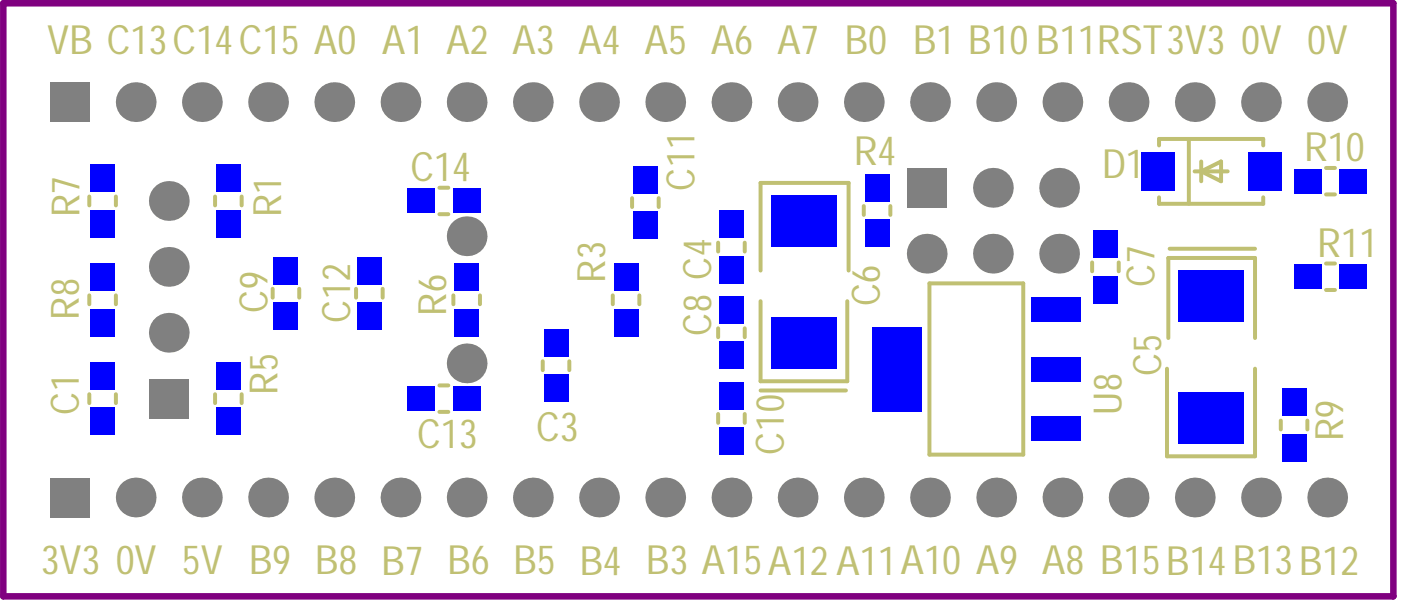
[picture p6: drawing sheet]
<svg xmlns="http://www.w3.org/2000/svg" width="89mm" height="38mm" viewBox="0 0 89 38" stroke-linecap="round" stroke-linejoin="round" font-family="sans-serif">
<path d="M.2 .2h88.6v37.8h-88.6z" fill="none" stroke="#800080" stroke-width=".42"/>
<g fill="none" stroke="#c0c073" stroke-width=".25">
<path d="M5.7 12.5v.6M5.7 18.8v.6M7.4 12.5v.6M7.4 18.8v.6M13.7 12.5v.6M15.4 12.5v.6M17.4 18.4v.5M19.1 18.4v.5M22.7 18.4v.5M24.4 18.4v.5M28 13.6h.6M28 12h.6"/>
<path d="M28.9 18.8v.6M30.6 18.8v.6M39 18.8v.6M40.3 12.6v.6M40.7 18.8v.6M42 12.6v.6M45.8 15.4v.6M47.4 15.4v.6M48.5 17.2v-5.6h5.6v5.6M48.5 19.2v5.1h5.5v-5.1M55 13.1v.6M56.7 13.1v.6"/>
<path d="M59.2 18h6v10.9h-6zM69.6 16.7v.6M71.3 16.7v.6M73.8 12.6v.4h6.7v-.4M73.8 9.3v-.5h6.7v.5M74.5 15.8h5.5M75.7 8.9v4.1M76.1 10.9h2.1M76.5 10.3v1.2M76.5 10.9l1.3-.6v1.2zM84.5 16.8h.5M84.5 18.5h.5"/>
<path d="M84.5 12.4h.5M84.5 10.7h.5M5.7 25.1v.6M7.4 25.1v.6M13.7 25.1v.6M15.4 25.1v.6M28 26.2h.6M28 24.5h.6M34.6 23v.6M36.3 23v.6M45.8 20.9v.6M45.8 26.4v.5"/>
<path d="M47.4 20.9v.6M47.4 26.4v.5M48.5 24.9h5.4M74.3 23.5v5.6h5.7v-5.6M74.4 21.5v-5.1h5.6v5.1M81.6 26.8v.5M83.3 26.8v.5"/>
</g>
<g fill="#808080">
<circle cx="84.6" cy="31.7" r="1.27"/>
<circle cx="84.6" cy="6.5" r="1.27"/>
<circle cx="80.3" cy="6.5" r="1.27"/>
<circle cx="80.3" cy="31.7" r="1.27"/>
<circle cx="76.1" cy="31.7" r="1.27"/>
<circle cx="76.1" cy="6.5" r="1.27"/>
<circle cx="71.9" cy="31.7" r="1.27"/>
<circle cx="67.7" cy="31.7" r="1.27"/>
<circle cx="46.6" cy="31.7" r="1.27"/>
<circle cx="50.8" cy="31.7" r="1.27"/>
<circle cx="55" cy="31.7" r="1.27"/>
<circle cx="59.2" cy="31.7" r="1.27"/>
<circle cx="63.5" cy="31.7" r="1.27"/>
<circle cx="59" cy="16.2" r="1.27"/>
<circle cx="67.5" cy="16.2" r="1.27"/>
<circle cx="63.3" cy="16.2" r="1.27"/>
<circle cx="63.3" cy="12" r="1.27"/>
<circle cx="67.5" cy="12" r="1.27"/>
<circle cx="71.9" cy="6.5" r="1.27"/>
<circle cx="67.7" cy="6.5" r="1.27"/>
<circle cx="55" cy="6.5" r="1.27"/>
<circle cx="63.5" cy="6.5" r="1.27"/>
<circle cx="59.2" cy="6.5" r="1.27"/>
<circle cx="50.8" cy="6.5" r="1.27"/>
<circle cx="46.6" cy="6.5" r="1.27"/>
<circle cx="42.4" cy="31.7" r="1.27"/>
<circle cx="42.4" cy="6.5" r="1.27"/>
<circle cx="38.2" cy="31.7" r="1.27"/>
<circle cx="38.2" cy="6.5" r="1.27"/>
<circle cx="33.9" cy="31.7" r="1.27"/>
<circle cx="33.9" cy="6.5" r="1.27"/>
<circle cx="29.7" cy="31.7" r="1.27"/>
<circle cx="25.5" cy="31.7" r="1.27"/>
<circle cx="21.3" cy="31.7" r="1.27"/>
<circle cx="17.1" cy="31.7" r="1.27"/>
<circle cx="12.9" cy="31.7" r="1.27"/>
<circle cx="8.6" cy="31.7" r="1.27"/>
<circle cx="29.7" cy="23.1" r="1.27"/>
<circle cx="10.8" cy="21.2" r="1.27"/>
<circle cx="10.8" cy="17" r="1.27"/>
<circle cx="29.7" cy="15" r="1.27"/>
<circle cx="10.8" cy="12.8" r="1.27"/>
<circle cx="29.7" cy="6.5" r="1.27"/>
<circle cx="25.5" cy="6.5" r="1.27"/>
<circle cx="21.3" cy="6.5" r="1.27"/>
<circle cx="17.1" cy="6.5" r="1.27"/>
<circle cx="12.9" cy="6.5" r="1.27"/>
<circle cx="8.6" cy="6.5" r="1.27"/>
</g>
<g fill="#808080">
<path d="M57.8 10.7h2.5v2.5h-2.5z" fill-rule="evenodd"/>
<path d="M3.2 30.4h2.5v2.5h-2.5z" fill-rule="evenodd"/>
<path d="M9.5 24.1h2.5v2.5h-2.5z" fill-rule="evenodd"/>
<path d="M3.2 5.2h2.5v2.6h-2.5z" fill-rule="evenodd"/>
</g>
<g fill="#00f">
<path d="M28.9 16.8h1.6v1.7h-1.6z" fill-rule="evenodd"/>
<path d="M28.9 19.7h1.6v1.7h-1.6z" fill-rule="evenodd"/>
<path d="M49.2 20.2h4.1v3.3h-4.1z" fill-rule="evenodd"/>
<path d="M49.2 12.4h4.1v3.3h-4.1z" fill-rule="evenodd"/>
<path d="M75.1 17.2h4.1v3.3h-4.1z" fill-rule="evenodd"/>
<path d="M75.1 24.9h4.1v3.3h-4.1z" fill-rule="evenodd"/>
<path d="M85.3 16.8h1.8v1.6h-1.8z" fill-rule="evenodd"/>
<path d="M82.4 16.8h1.8v1.6h-1.8z" fill-rule="evenodd"/>
<path d="M82.4 10.8h1.8v1.5h-1.8z" fill-rule="evenodd"/>
<path d="M85.3 10.8h1.8v1.5h-1.8z" fill-rule="evenodd"/>
<path d="M81.7 27.6h1.5v1.8h-1.5z" fill-rule="evenodd"/>
<path d="M81.7 24.7h1.5v1.8h-1.5z" fill-rule="evenodd"/>
<path d="M5.7 16.8h1.6v1.7h-1.6z" fill-rule="evenodd"/>
<path d="M5.7 19.7h1.6v1.7h-1.6z" fill-rule="evenodd"/>
<path d="M5.7 13.4h1.6v1.7h-1.6z" fill-rule="evenodd"/>
<path d="M5.7 10.5h1.6v1.7h-1.6z" fill-rule="evenodd"/>
<path d="M13.8 23.1h1.5v1.7h-1.5z" fill-rule="evenodd"/>
<path d="M13.8 26h1.5v1.7h-1.5z" fill-rule="evenodd"/>
<path d="M55.1 14h1.6v1.7h-1.6z" fill-rule="evenodd"/>
<path d="M55.1 11.1h1.6v1.7h-1.6z" fill-rule="evenodd"/>
<path d="M39.1 16.8h1.6v1.7h-1.6z" fill-rule="evenodd"/>
<path d="M39.1 19.7h1.6v1.7h-1.6z" fill-rule="evenodd"/>
<path d="M13.8 13.4h1.5v1.7h-1.5z" fill-rule="evenodd"/>
<path d="M13.8 10.5h1.5v1.7h-1.5z" fill-rule="evenodd"/>
<path d="M26 12h1.7v1.6h-1.7z" fill-rule="evenodd"/>
<path d="M28.9 12h1.7v1.6h-1.7z" fill-rule="evenodd"/>
<path d="M26 24.6h1.7v1.6h-1.7z" fill-rule="evenodd"/>
<path d="M28.9 24.6h1.7v1.6h-1.7z" fill-rule="evenodd"/>
<path d="M22.7 16.4h1.6v1.7h-1.6z" fill-rule="evenodd"/>
<path d="M22.7 19.2h1.6v1.8h-1.6z" fill-rule="evenodd"/>
<path d="M40.3 10.6h1.6v1.7h-1.6z" fill-rule="evenodd"/>
<path d="M40.3 13.5h1.6v1.7h-1.6z" fill-rule="evenodd"/>
<path d="M45.8 27.2h1.6v1.8h-1.6z" fill-rule="evenodd"/>
<path d="M45.8 24.3h1.6v1.8h-1.6z" fill-rule="evenodd"/>
<path d="M17.4 16.4h1.6v1.7h-1.6z" fill-rule="evenodd"/>
<path d="M17.4 19.2h1.6v1.8h-1.6z" fill-rule="evenodd"/>
<path d="M45.8 18.9h1.6v1.7h-1.6z" fill-rule="evenodd"/>
<path d="M45.8 21.8h1.6v1.7h-1.6z" fill-rule="evenodd"/>
<path d="M69.6 14.7h1.6v1.7h-1.6z" fill-rule="evenodd"/>
<path d="M69.6 17.6h1.6v1.7h-1.6z" fill-rule="evenodd"/>
<path d="M45.8 13.4h1.6v1.8h-1.6z" fill-rule="evenodd"/>
<path d="M45.8 16.3h1.6v1.7h-1.6z" fill-rule="evenodd"/>
<path d="M34.6 23.9h1.6v1.7h-1.6z" fill-rule="evenodd"/>
<path d="M34.6 21h1.6v1.7h-1.6z" fill-rule="evenodd"/>
<path d="M5.7 23.1h1.6v1.7h-1.6z" fill-rule="evenodd"/>
<path d="M5.7 26h1.6v1.7h-1.6z" fill-rule="evenodd"/>
<path d="M72.7 9.7h2.1v2.4h-2.1z" fill-rule="evenodd"/>
<path d="M79.5 9.7h2.1v2.4h-2.1z" fill-rule="evenodd"/>
<path d="M65.7 18.9h3.1v1.6h-3.1z" fill-rule="evenodd"/>
<path d="M65.7 22.7h3.1v1.6h-3.1z" fill-rule="evenodd"/>
<path d="M65.7 26.5h3.1v1.6h-3.1z" fill-rule="evenodd"/>
<path d="M55.6 20.8h3.1v5.4h-3.1z" fill-rule="evenodd"/>
</g>
<g font-size="2.6" fill="#c0c073">
<text x="3" y="3.4">VB C13C14C15 A0 A1 A2 A3 A4 A5 A6 A7 B0 B1 B10B11RST3V3</text>
<text x="79.1" y="3.4">0V 0V</text>
<text x="26.1" y="11.5">C14</text>
<text x="54.4" y="10.5">R4</text>
<text x="70.2" y="11.3">D1</text>
<text x="83.1" y="10.2">R10</text>
<text x="83.9" y="16.4">R11</text>
<text x="26.6" y="28.5">C13</text>
<text x="34.2" y="28.1">C3</text>
<text x="2.6" y="36.6">3V3</text>
<text x="7.4" y="36.6">0V 5V B9 B8 B7 B6 B5 B4 B3 A15A12A11A10 A9 A8 B15B14B13B12</text>
</g>
<g font-size="2.5" fill="#c0c073">
<text x="5.1" y="13.8" transform="rotate(-90 5.1 13.8)">R7</text>
<text x="17.9" y="13.8" transform="rotate(-90 17.9 13.8)">R1</text>
<text x="44.2" y="12.2" transform="rotate(-90 44.2 12.2)">C11</text>
<text x="5" y="20.3" transform="rotate(-90 5 20.3)">R8</text>
<text x="17" y="19.9" transform="rotate(-90 17 19.9)">C9</text>
<text x="22.3" y="20.6" transform="rotate(-90 22.3 20.6)">C12</text>
<text x="28.4" y="20.1" transform="rotate(-90 28.4 20.1)">R6</text>
<text x="38.6" y="18" transform="rotate(-90 38.6 18)">R3</text>
<text x="45.3" y="21.4" transform="rotate(-90 45.3 21.4)">C8 C4</text>
<text x="56.1" y="19.5" transform="rotate(-90 56.1 19.5)">C6</text>
<text x="73.6" y="18.2" transform="rotate(-90 73.6 18.2)">C7</text>
<text x="74" y="23.9" transform="rotate(-90 74 23.9)">C5</text>
<text x="5" y="26.4" transform="rotate(-90 5 26.4)">C1</text>
<text x="17.7" y="25.2" transform="rotate(-90 17.7 25.2)">R5</text>
<text x="49.9" y="28.9" transform="rotate(-90 49.9 28.9)">C10</text>
<text x="71.4" y="26.4" transform="rotate(-90 71.4 26.4)">U8</text>
<text x="85.6" y="28.1" transform="rotate(-90 85.6 28.1)">R9</text>
</g>
</svg>
